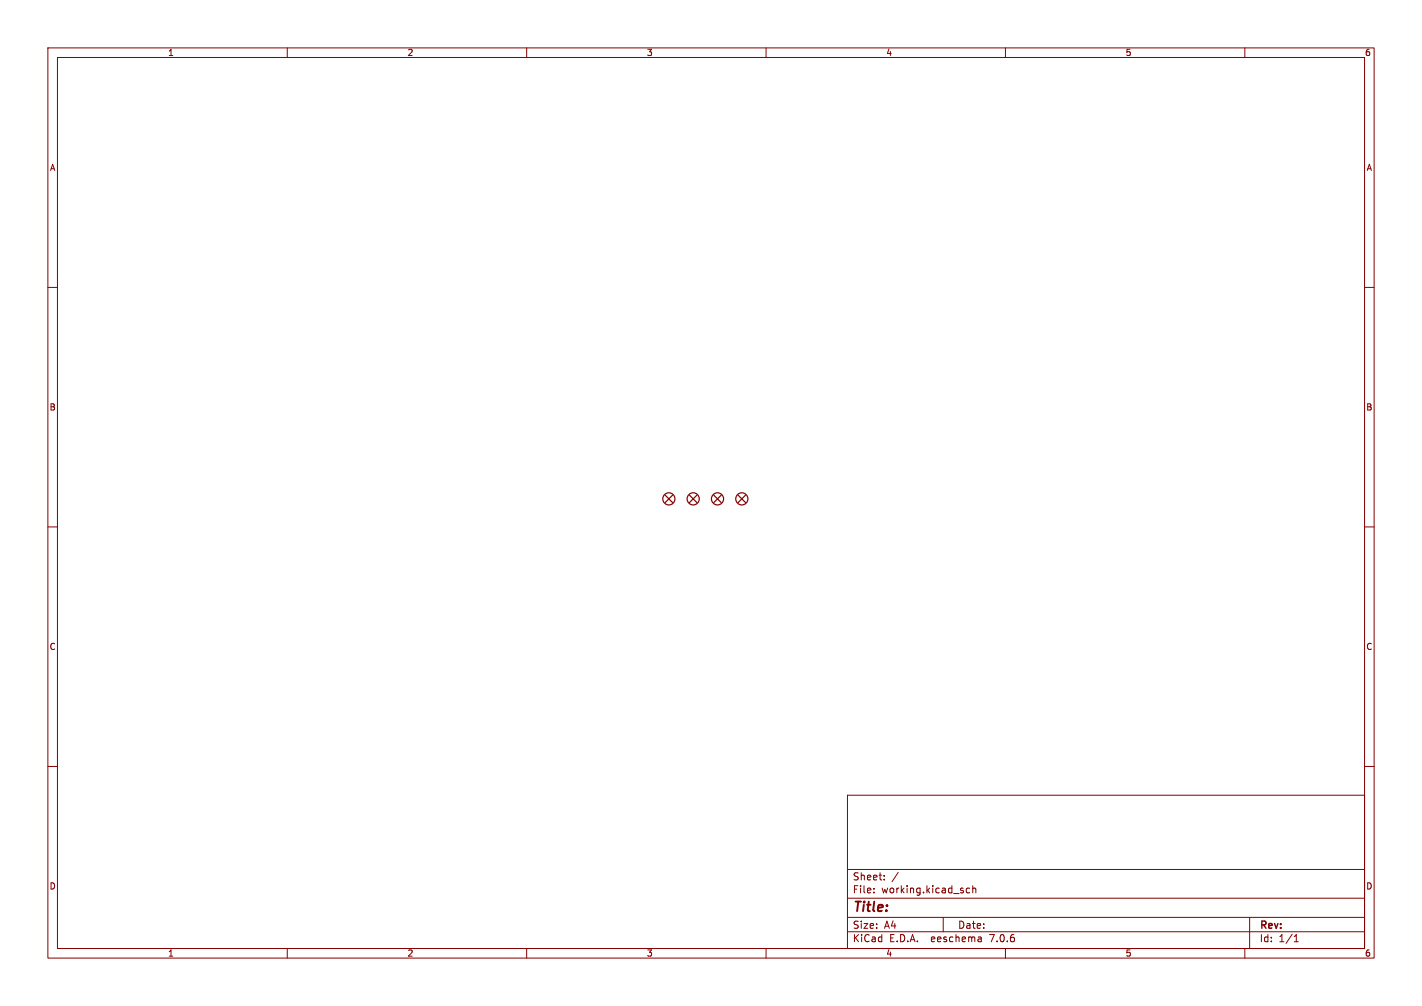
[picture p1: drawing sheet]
<svg xmlns="http://www.w3.org/2000/svg" width="297mm" height="210mm" viewBox="0 0 297 210" stroke-linecap="round" stroke-linejoin="round" font-family="sans-serif">
<g fill="none" stroke="#840000" stroke-width=".21">
<path d="M10 10h277v190h-277zM12 12h273v186h-273zM60 10v2M110 10v2M160 10v2M210 10v2M260 10v2M10 60h2M285 60h2M10 110h2M285 110h2M10 160h2"/>
<path d="M285 160h2M177 166h108v32h-108zM60 198v2M110 198v2M160 198v2M177 194.5h108M177 191.5h108M177 187.5h108M177 181.5h108M182.5 186.3v.1M182.5 185.5v.1M184.7 183.6v.1"/>
<path d="M184.7 182.8v.1M187.6 182.1l-1.3 2M197 191.5v3M202.5 185.5l-.4-.1-.3 .3 .2 .6h.5M203.2 185.5l.2-.1 .3 .1 .1 .9M203.2 184.9v1.5M204.9 195.7l.1 .9M205 196.5l-.2 .1M205 196h-.2M210 198v2M260 198v2M261 191.5v6.5"/>
<path d="M270.3 196.6h.9M270.3 195.5l.4-.4v1.5"/>
</g>
<g fill="none" stroke="#840000" stroke-width=".25">
<path d="M138.9 103.4l1.6 1.5M140.5 103.4l-1.6 1.5M144 103.4l1.5 1.5M145.5 103.4l-1.5 1.5M149.1 103.4l1.5 1.5M150.6 103.4l-1.5 1.5M154.2 103.4l1.5 1.5M155.7 103.4l-1.5 1.5"/>
<circle cx="139.7" cy="104.1" r="1.27"/>
<circle cx="144.8" cy="104.1" r="1.27"/>
<circle cx="149.9" cy="104.1" r="1.27"/>
<circle cx="154.9" cy="104.1" r="1.27"/>
</g>
<text font-size="2.8" fill="#840000" x="178" y="190.9">Title:</text>
<g font-size="2.1" fill="#840000">
<text x="178" y="184">Sheet:</text>
<text x="178" y="186.7">File:</text>
<text x="184.1" y="186.7">working.kicad_sch</text>
<text x="178" y="196.9">KiCad</text>
<text x="178" y="194.1">Size:</text>
<text x="184.7" y="194.1">A4</text>
<text x="185.7" y="196.9">E.D.A.</text>
<text x="194.6" y="196.9">eeschema</text>
<text x="200" y="194.1">Date:</text>
<text x="207" y="196.9">7.0.6</text>
<text x="263" y="194.3">Rev:</text>
<text x="263" y="196.9">Id:</text>
<text x="267.1" y="196.9">1/1</text>
</g>
<g font-size="1.8" fill="#840000">
<text x="35" y="11.9">1</text>
<text x="85" y="11.9">2</text>
<text x="135" y="11.9">3</text>
<text x="185" y="11.9">4</text>
<text x="235" y="11.9">5</text>
<text x="285" y="11.9">6</text>
<text x="10.3" y="35.9">A</text>
<text x="285.3" y="35.9">A</text>
<text x="10.3" y="85.9">B</text>
<text x="285.3" y="85.9">B</text>
<text x="10.3" y="135.9">C</text>
<text x="285.3" y="135.9">C</text>
<text x="10.3" y="185.9">D</text>
<text x="285.3" y="185.9">D</text>
<text x="35" y="199.9">1</text>
<text x="85" y="199.9">2</text>
<text x="135" y="199.9">3</text>
<text x="185" y="199.9">4</text>
<text x="235" y="199.9">5</text>
<text x="285" y="199.9">6</text>
</g>
</svg>
